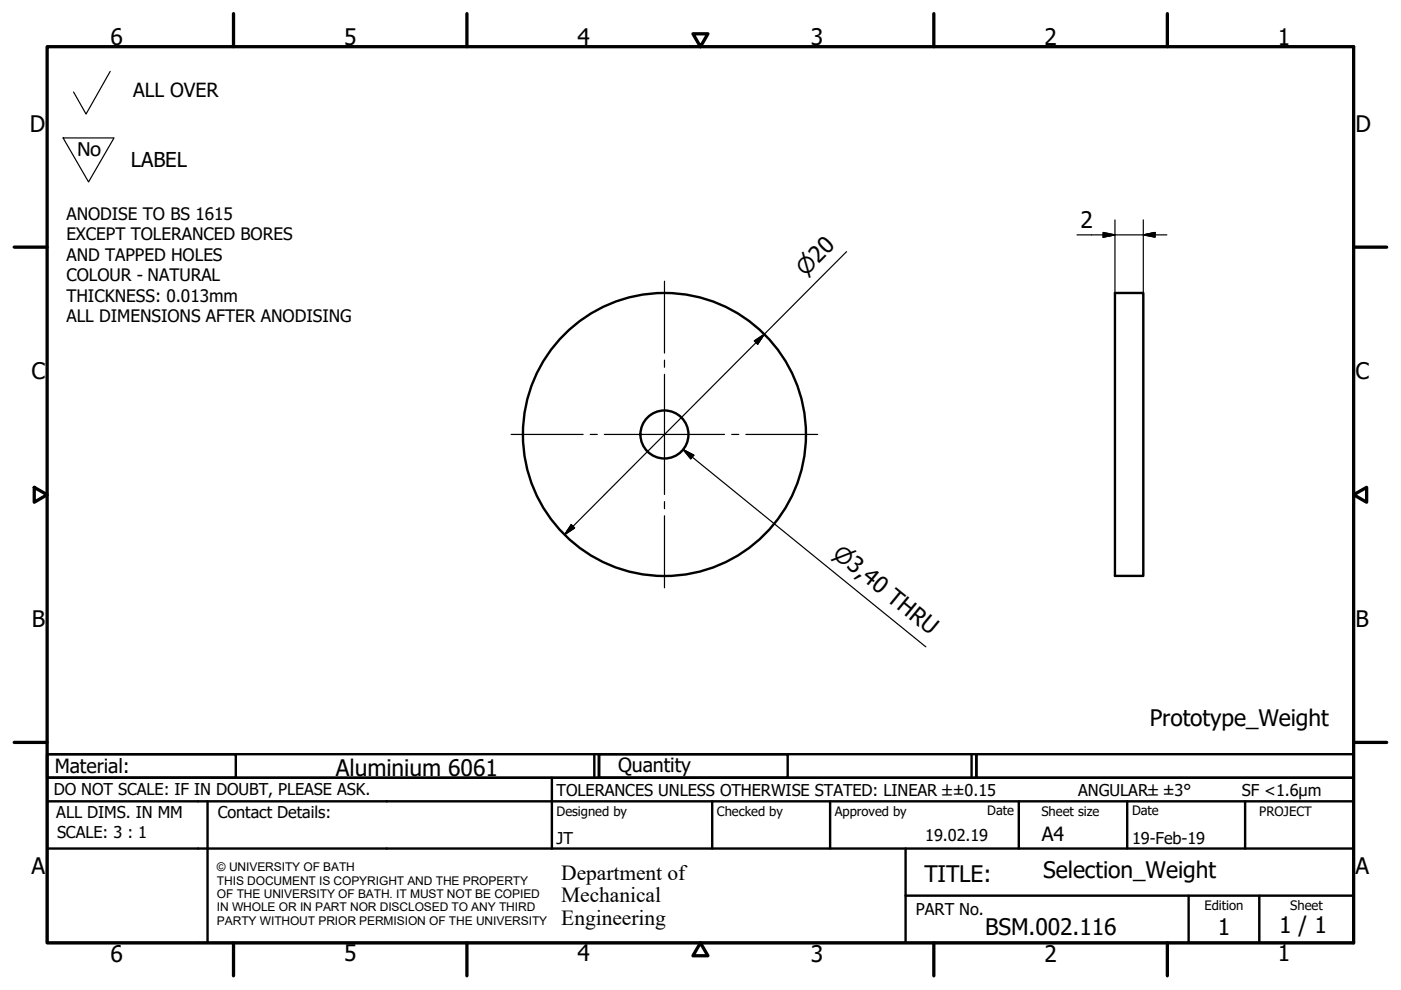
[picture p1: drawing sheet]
<svg xmlns="http://www.w3.org/2000/svg" width="297mm" height="210mm" viewBox="0 0 297 210" stroke-linecap="round" stroke-linejoin="round" font-family="sans-serif">
<!-- layer: Visible (ISO) -->
<g fill="none" stroke="#000" stroke-width=".51">
<path d="M236.4 62.1h6v60h-6z"/>
<circle cx="140.9" cy="92.1" r="30"/>
<circle cx="140.9" cy="92.1" r="5.1"/>
</g>
<!-- layer: Border (ISO) -->
<g fill="none" stroke="#000" stroke-width=".7">
<path d="M10 9.9h277v190h-277zM49.5 2.9v7M99 2.9v7M146.9 7.2h3.2l-1.6 2.7zM198 2.9v7M247.5 2.9v7M3 52.4h7M287 52.4h7M7.3 103.3l2.7 1.6-2.7 1.6zM287 104.9l2.8-1.6v3.2zM3 157.4h7M287 157.4h7"/>
<path d="M49.5 199.9v7M99 199.9v7M148.5 199.9l1.6 2.7h-3.2zM198 199.9v7M247.5 199.9v7"/>
</g>
<!-- layer: Title (ISO) -->
<g fill="none" stroke="#000" stroke-width=".51">
<path d="M10 159.9h40v5h-40zM10 159.9h117v5h-117zM126 159.9v5M127 159.9h40v5h-40zM127 159.9h80v5h-80zM206 159.9v5M207 159.9h80v5h-80zM10 169.9v-5h277v5M10 169.9h277v30h-277zM10 179.9h277M44 169.9v30M117 164.9v15"/>
<path d="M151 169.9v10M176 169.9v10M192 179.9v20M216 169.9v10M239 169.9v10M264 169.9v10M192 189.9h95M252 189.9v10M267 189.9v10"/>
</g>
<!-- layer: Sketch Geometry (ISO) -->
<path d="M23.4 15.1l-5.2 9.1-2.6-4.7M13.4 29.2h10.8l-5.4 9.4z" fill="none" stroke="#000" stroke-width=".25"/>
<!-- layer: Center Mark (ISO) -->
<path d="M140.9 59.6v15.3M140.9 76.4v1.5M140.9 79.4v25.5M108.4 92.1h15.2M125.1 92.1h1.5M128.1 92.1h25.5M155.1 92.1h1.5M158.1 92.1h15.3M140.9 106.4v1.5M140.9 109.4v15.2" fill="none" stroke="#000" stroke-width=".25"/>
<!-- layer: Symbol (ISO) -->
<path d="M144.8 95.3l2.3 1.2-.6 .8zM144.8 95.3l51.5 41.9" fill="none" stroke="#000" stroke-width=".25"/>
<path d="M144.8 95.3l2.3 1.2zM144.8 95.3l2.3 1.2-.6 .8z" fill="#000" stroke="#000" stroke-width=".25"/>
<!-- layer: Dimension (ISO) -->
<path d="M179.5 53.4l-59.8 60M228.3 49.8h19.1M233.9 49.3l2.5 .5-2.5 .5zM236.4 46.6v15.5M242.4 49.8l2.5-.5v1zM242.4 46.6v15.5M159.9 72.3l2.2-1.4-1.5 2.1zM121.1 111.2l.7 .7-2.1 1.5z" fill="none" stroke="#000" stroke-width=".25"/>
<path d="M233.9 50.3l2.5-.5zM233.9 49.3l2.5 .5-2.5 .5zM242.4 49.8l2.5-.5zM242.4 49.8l2.5-.5v1zM162.1 70.9l-1.5 2.1zM159.9 72.3l2.2-1.4-1.5 2.1zM121.1 111.2l-1.4 2.2zM121.1 111.2l.7 .7-2.1 1.5z" fill="#000" stroke="#000" stroke-width=".25"/>
<g font-size="4.8">
<text x="23.4" y="9.5">6</text>
<text x="72.9" y="9.5">5</text>
<text x="122.4" y="9.5">4</text>
<text x="171.9" y="9.5">3</text>
<text x="221.4" y="9.5">2</text>
<text x="270.9" y="9.5">1</text>
<text x="6.3" y="27.9">D</text>
<text x="287.4" y="27.9">D</text>
<text x="229.1" y="48.3">2</text>
<text x="6.7" y="80.4">C</text>
<text x="287.4" y="80.4">C</text>
<text x="6.8" y="132.9">B</text>
<text x="287.4" y="132.9">B</text>
<text x="243.8" y="153.9">Prototype_Weight</text>
<text x="71.2" y="164.6">Aluminium 6061</text>
<text x="6.7" y="185.4">A</text>
<text x="287.4" y="185.4">A</text>
<text x="196" y="187">TITLE:</text>
<text x="221.2" y="186.2">Selection_Weight</text>
<text x="271.2" y="197.9">1 / 1</text>
<text x="23.4" y="203.9">6</text>
<text x="72.9" y="203.8">5</text>
<text x="122.4" y="203.8">4</text>
<text x="171.9" y="203.9">3</text>
<text x="208.9" y="198.2">BSM.002.116</text>
<text x="221.4" y="203.9">2</text>
<text x="258.2" y="198.2">1</text>
<text x="270.9" y="203.8">1</text>
</g>
<text font-size="4.7" x="16.3" y="33">No</text>
<g font-size="4.6">
<text x="170.8" y="58.7" transform="rotate(-45 170.8 58.7)">⌀20</text>
<text x="176.3" y="117.8" transform="rotate(39 176.3 117.8)">⌀3,40 THRU</text>
<text x="119" y="186.5">Department of</text>
<text x="119" y="191.3">Mechanical</text>
<text x="119" y="196">Engineering</text>
</g>
<text font-size="4.3" x="27.7" y="35.5">LABEL</text>
<g font-size="4.1">
<text x="28.2" y="20.6">ALL OVER</text>
<text x="11.6" y="163.9">Material:</text>
<text x="131" y="163.7">Quantity</text>
<text x="220.9" y="178.4">A4</text>
</g>
<g font-size="3.6">
<text x="14.1" y="46.6">ANODISE TO BS 1615</text>
<text x="14.1" y="50.9">EXCEPT TOLERANCED BORES</text>
<text x="14.1" y="55.3">AND TAPPED HOLES</text>
<text x="14.1" y="59.6">COLOUR - NATURAL</text>
<text x="14.1" y="64">THICKNESS: 0.013mm</text>
<text x="14.1" y="68.4">ALL DIMENSIONS AFTER ANODISING</text>
</g>
<g font-size="3.5">
<text x="11.4" y="168.5">DO NOT SCALE: IF IN DOUBT, PLEASE ASK.</text>
<text x="11.9" y="173.5">ALL DIMS. IN MM</text>
<text x="46.2" y="173.5">Contact Details:</text>
<text x="118" y="168.8">TOLERANCES UNLESS OTHERWISE STATED: LINEAR ±±0.15</text>
<text x="228.6" y="168.8">ANGULAR±±3°</text>
<text x="263.3" y="168.8">SF &lt;1.6µm</text>
<text x="12.1" y="177.6">SCALE: 3 : 1</text>
<text x="118" y="178.9">JT</text>
<text x="196.2" y="178.3">19.02.19</text>
<text x="240" y="178.9">19-Feb-19</text>
<text x="194.2" y="194.1">PART No.</text>
</g>
<g font-size="2.8">
<text x="118" y="173">Designed by</text>
<text x="152" y="173">Checked by</text>
<text x="177" y="173">Approved by</text>
<text x="209.3" y="172.9">Date</text>
<text x="220.8" y="173">Sheet size</text>
<text x="240" y="172.9">Date</text>
<text x="267" y="172.9">PROJECT</text>
<text x="255.4" y="193">Edition</text>
<text x="273.6" y="193">Sheet</text>
</g>
<g font-size="2.5">
<text x="46" y="184.7">© UNIVERSITY OF BATH</text>
<text x="46" y="187.6">THIS DOCUMENT IS COPYRIGHT AND THE PROPERTY</text>
<text x="46" y="190.4">OF THE UNIVERSITY OF BATH. IT MUST NOT BE COPIED</text>
<text x="46" y="193.2">IN WHOLE OR IN PART NOR DISCLOSED TO ANY THIRD</text>
<text x="46" y="196.1">PARTY WITHOUT PRIOR PERMISION OF THE UNIVERSITY</text>
</g>
</svg>
